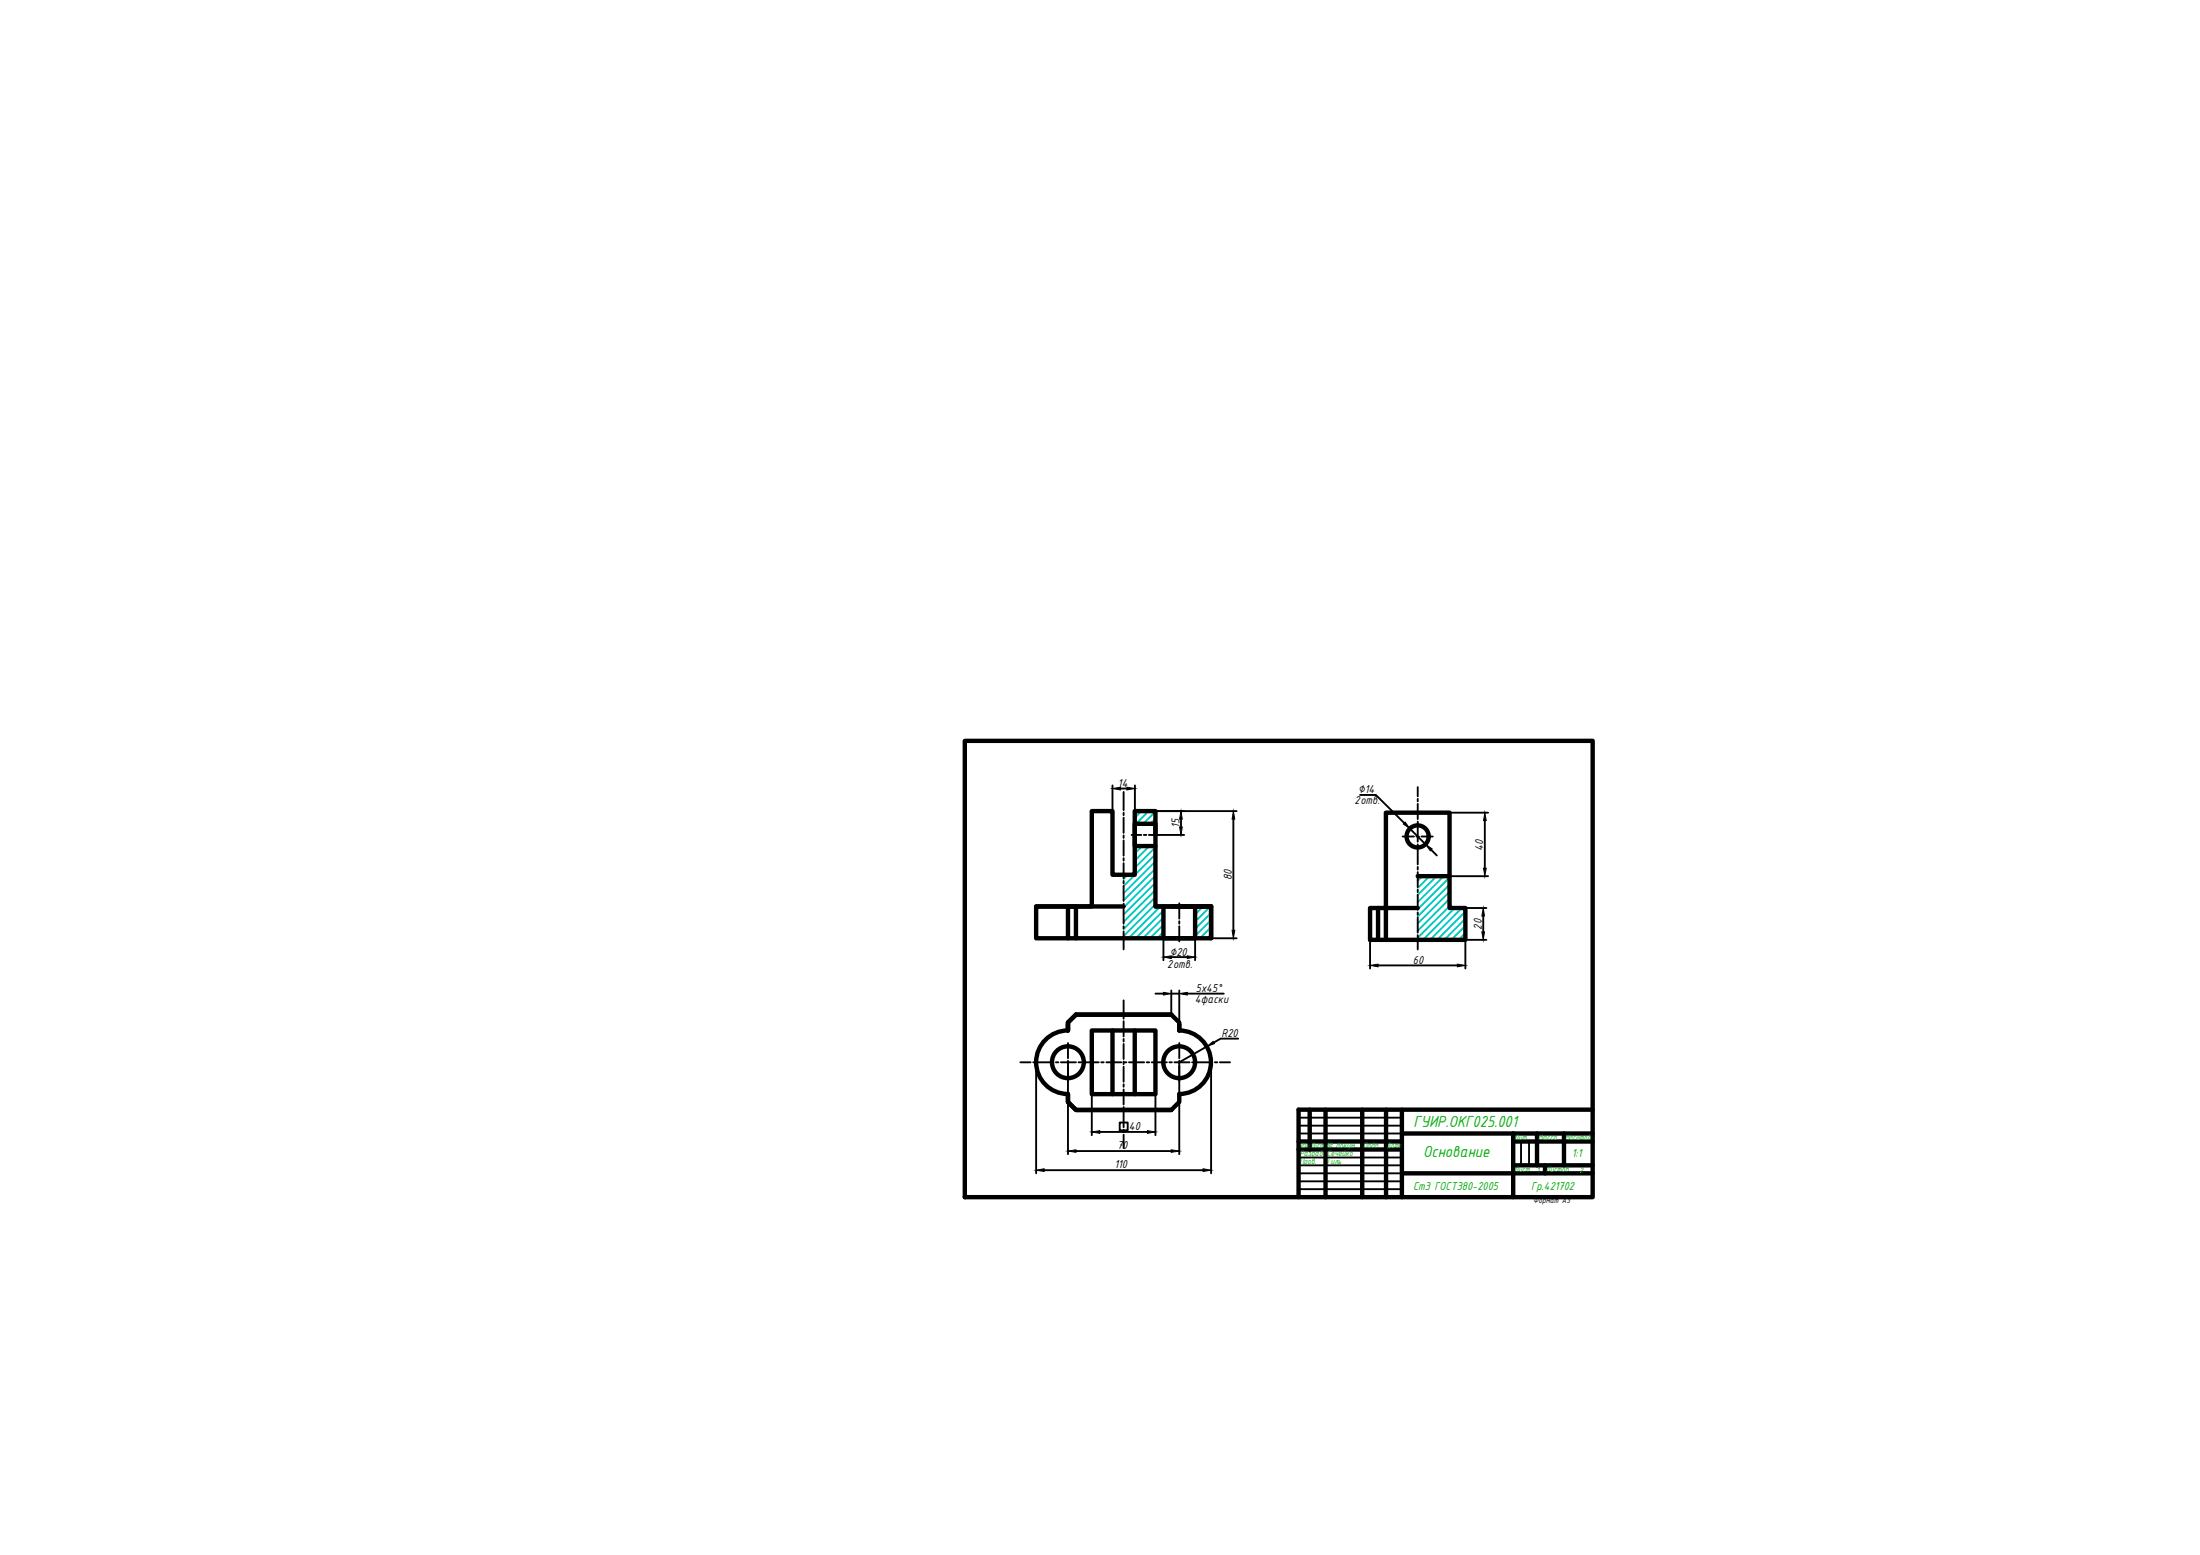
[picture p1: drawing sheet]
<svg xmlns="http://www.w3.org/2000/svg" width="297mm" height="210mm" viewBox="0 0 297 210" stroke-linecap="round" stroke-linejoin="round" font-family="sans-serif">
<!-- layer: 0 -->
<g fill="none" stroke="#000" stroke-width=".59">
<path d="M130.3 100h84.7v61.6h-84.7zM156 112.7v-1.5h-2.8v3h2.8M187.1 109.7h8.6v12.9h2.2v4.3h-12.9v-4.3h2.1zM191.4 118.3h4.3M139.9 122.4h7.5v-12.9h2.8v8.6h3v-8.6h2.8v12.9h7.5M144.2 139.1a4.3 4.3 0 0 0-4.3 4.3 4.3 4.3 0 0 0 4.3 4.3M144.2 126.7v-4.3h1.1v4.3M145.3 137h12.8M145.3 137l-1.1 1v1.1M147.4 139.1h8.6v8.6h-8.6zM150.2 139.1v8.6M151.7 122.4h-11.8v4.3h23.6v-4.3h-7.5"/>
<path d="M153.2 139.1v8.6M157.1 122.4v4.3h4.3v-4.3h-2.2M158.1 137l1.1 1v1.1M158.1 122.4h5.4M159.2 139.1a4.3 4.3 0 0 1 4.3 4.3 4.3 4.3 0 0 1-4.3 4.3M159.2 138.3v.8M163.5 122.4v4.3M186.1 122.6v4.3M191.4 122.6h-4.3v4.3M144.2 147.7v1.1l1.1 1h12.8h-12.8l-1.1-1zM159.2 147.7v1.1l-1.1 1M175.3 154.1h14"/>
<path d="M175.3 155.2h14M176.8 149.8v5.4M179 149.8v11.8M183.9 149.8v11.8M187.1 149.8v11.8M189.3 149.8v11.8M189.3 153h25.7M189.3 158.4h25.7M204.3 157.3h10.7M207.5 153v4.3M208.6 157.3v1.1M211.2 153v4.3"/>
<path d="M215 154.1h-10.7v-1.1v8.6M215 149.8h-39.7v11.8"/>
<circle cx="191.4" cy="112.9" r="1.49"/>
<circle cx="144.2" cy="143.4" r="2.15"/>
<circle cx="159.2" cy="143.4" r="2.15"/>
</g>
<path d="M175.3 150.9h14M175.3 151.9h14M175.3 156.2h14M175.3 157.3h14M175.3 159.5h14M175.3 153h14M175.3 158.4h14M205.4 154.1v3.2M206.4 154.1v3.2M175.3 160.5h14" fill="none" stroke="#000" stroke-width=".25"/>
<g fill="none" stroke="#00c7c7" stroke-width=".25">
<path d="M152.3 118.1l-.6 .6M153.3 114.2l-.1 .1M154.1 109.5l-.9 .9M154.2 114.2l-1 1M155.1 109.5l-1.7 1.7M155.2 114.2l-2 2M156 118.2l-4.3 4.3M156 119.2l-4.3 4.3M156 109.6l-1.7 1.6M156 110.5l-.7 .7M156 114.4l-2.8 2.8M156 115.3l-4.3 4.3"/>
<path d="M156 116.3l-4.3 4.3M156 117.3l-4.3 4.2M192 118.3l-.6 .6M193 118.3l-1.6 1.6M194 118.3l-2.6 2.5M194.9 118.3l-3.5 3.5M195.7 118.4l-4.3 4.3M195.7 119.4l-4.3 4.3M156 120.1l-4.3 4.3M156 121.1l-4.3 4.3M156 122.1l-4.3 4.3M156.7 122.4l-4.3 4.3"/>
<path d="M157.1 122.9l-3.8 3.8M157.1 123.9l-2.8 2.8M157.1 124.9l-1.8 1.8M157.1 125.8l-.9 .9M161.5 122.4l-.1 .1M162.4 122.4l-1 1M163.4 122.4l-2 2M163.5 123.2l-2.1 2.2M163.5 124.2l-2.1 2.1M163.5 125.2l-1.5 1.5M163.5 126.1l-.5 .6M195.7 120.4l-4.3 4.3"/>
<path d="M195.7 121.3l-4.3 4.3M195.7 122.3l-4.3 4.3M196.4 122.6l-4.3 4.3M197.4 122.6l-4.3 4.3M197.9 123.1l-3.9 3.8M197.9 124l-2.9 2.9M197.9 125l-1.9 1.9M197.9 125.9l-1 1"/>
</g>
<g fill="none" stroke="#000" stroke-width=".25">
<path d="M151.7 106.9v2.5M151.7 109.7v.3M151.7 110.4v2M151.7 112.8v.3M151.7 113.4v2.1M151.7 115.8v.4M151.7 116.5v2.1M151.7 118.9v.3M151.7 119.6v2M152.8 112.7h1.3M154.4 112.7h.4M155.1 112.7h1.3"/>
<path d="M156 109.5v1.1M156 110.9v.4M156 111.6v1.1M189.4 112.9h1.5M191.2 112.9h.4M191.4 106.2v1.3M191.4 107.8v.4M191.4 108.5v2.1M191.4 110.9v.3M191.4 111.6v2M191.4 114v.3M191.4 114.7v2"/>
<path d="M191.4 117v.4M191.4 117.7v2.1M191.9 112.9h1.5M151.7 122v.3M151.7 122.7v2M151.7 125v.4M151.7 125.7v2.5M151.7 135v1.8M151.7 137.2v.3M151.7 137.9v2M159.2 121.9v2.1M159.2 124.3v.4"/>
<path d="M159.2 125v2.1M191.4 120.1v.3M191.4 120.8v2M191.4 123.2v.3M191.4 123.8v2.1M191.4 126.2v.4M191.4 126.9v1.3M137.8 143.4h1.4M139.5 143.4h.3M140.2 143.4h2M142.6 143.4h.3M143.2 143.4h2.1"/>
<path d="M144.2 140.8v2M144.2 143.2v.3M144.2 143.9v2M145.6 143.4h.4M146.3 143.4h2M148.7 143.4h.3M149.4 143.4h2M151.7 140.2v.4M151.7 140.9v2.1M151.7 143.3v.4M151.7 144v2M151.7 146.4v.3"/>
<path d="M151.7 147.1v2M151.7 149.4v.4M151.7 150.1v2.1M151.7 152.5v.3M151.7 153.2v1.8M151.8 143.4h.3M152.4 143.4h2.1M154.8 143.4h.4M155.5 143.4h2.1M157.9 143.4h.3M158.6 143.4h2M159.2 140.8v2"/>
<path d="M159.2 143.2v.3M159.2 143.9v2M161 143.4h.3M161.6 143.4h2.1M164 143.4h.4M164.7 143.4h1.4"/>
</g>
<g fill="none" stroke="#000" stroke-width=".25">
<path d="M150.2 106v3.5M151.3 106.4h.9M153.2 106v3.5M156 109.5h11M156 112.7h3.9M159.5 110.6v1M166.5 110.6v15M183.6 107.3h2.2l3.8 3.8M190.4 111.9l2.1 2.1M193.2 114.7l.8 .8M195.7 109.7h5.2M195.7 118.3h5.2"/>
<path d="M200.5 110.8v6.4M156 134.1h1.1M158.1 133.7v3.3M158.1 134.1h1.1M158.1 129.2h2.2M159.2 133.7v4.3M160.3 134.1h4.9M161.4 126.7v2.9M167 126.7h-9.9v2.9M185 126.9v3.8M186.1 130.3h10.7M197.9 122.6h2.8"/>
<path d="M200.3 123.6v2.2M200.7 126.9h-2.8v3.8M139.9 143.4v15M141 158h21.4M144.2 143.4v12.4M145.3 155.4h12.8M147.4 147.7v5.5M148.5 152.8h6.4M151.2 151.5h1.1v1.1h-1.1zM156 147.7v5.5M162.9 141.3l-3.7 2.1v12.4M163.5 143.4v15"/>
<path d="M167.2 140.2h-2.4l-.9 .5"/>
</g>
<g fill="#000" stroke="#000" stroke-width=".14">
<path d="M150.2 106.4l1.1-.1v.3zM152.2 106.3l1 .1-1 .2zM159.5 109.5l.1 1.1h-.3zM159.3 111.6h.3l-.1 1.1zM166.5 109.5l.2 1.1h-.3zM189.5 111.2l.2-.2 .7 .9zM192.5 114l.9 .6-.3 .2zM200.5 109.7l.2 1.1h-.4zM200.3 117.2h.4l-.2 1.1zM157.1 134l1 .1-1 .2zM157.1 129.2l1-.2v.4zM159.2 134.1l1.1-.1v.3z"/>
<path d="M160.3 129l1.1 .2-1.1 .2zM166.4 125.6h.3l-.2 1.1zM185 130.3l1.1-.2v.4zM196.8 130.1l1.1 .2-1.1 .2zM200.3 122.6l.1 1h-.3zM200.1 125.8h.3l-.1 1.1zM139.9 158l1.1-.2v.3zM144.2 155.4l1.1-.2v.3zM147.4 152.8l1.1-.2v.4zM154.9 152.6l1.1 .2-1.1 .2zM158.1 155.2l1.1 .2-1.1 .1zM162.4 157.8l1.1 .2-1.1 .1z"/>
<path d="M162.9 141.3l.9-.7 .2 .3z"/>
</g>
<g font-size="2.3" fill="#00ad00">
<text x="190.8" y="152.2">ГУИР.ОКГ025.001</text>
<text x="192.2" y="156.2">Основание</text>
</g>
<g font-size="1.7">
<text x="150.9" y="106.2">14</text>
<text x="183.4" y="107.1">∅14</text>
<text x="159.2" y="111.8" transform="rotate(-90 159.2 111.8)">15</text>
<text x="182.9" y="108.6">2отв.</text>
<text x="166.3" y="118.8" transform="rotate(-90 166.3 118.8)">80</text>
<text x="200.3" y="114.9" transform="rotate(-90 200.3 114.9)">40</text>
<text x="200.1" y="125.5" transform="rotate(-90 200.1 125.5)">20</text>
<text x="157.6" y="130.6">2отв.</text>
<text x="157.9" y="129">∅20</text>
<text x="190.8" y="130.1">60</text>
<text x="161.3" y="135.4">4фаски</text>
<text x="161.5" y="133.9">5x45°</text>
<text x="164.9" y="140">R20</text>
<text x="150.8" y="155.1">70</text>
<text x="152.4" y="152.6">40</text>
<text x="150.5" y="157.7">110</text>
</g>
<g font-size="1.7" fill="#00ad00">
<text x="190.8" y="160.7">Ст3 ГОСТ380-2005</text>
<text x="206.7" y="160.7">Гр.421702</text>
<text x="212.2" y="156.2">1:1</text>
</g>
<g font-size="1.2" fill="#00ad00">
<text x="175.5" y="155">Изм.</text>
<text x="177" y="155">Лист</text>
<text x="179.1" y="155">№ докум.</text>
<text x="184.1" y="155">Подп.</text>
<text x="187.3" y="155">Дата</text>
<text x="204.5" y="153.9">Лит.</text>
<text x="207.7" y="153.9">Масса</text>
<text x="211.3" y="153.9">Масштаб</text>
<text x="175.5" y="156.1">Разраб.</text>
<text x="175.5" y="157.2">Пров.</text>
<text x="179.2" y="157.1">Гиль</text>
<text x="179.2" y="156">Сечейко</text>
<text x="204.5" y="158.2">Лист</text>
<text x="207.5" y="158.3">1 Листов</text>
<text x="213.3" y="158.3">2</text>
</g>
<text font-size="1.2" x="207" y="162.4">Формат А3</text>
</svg>
